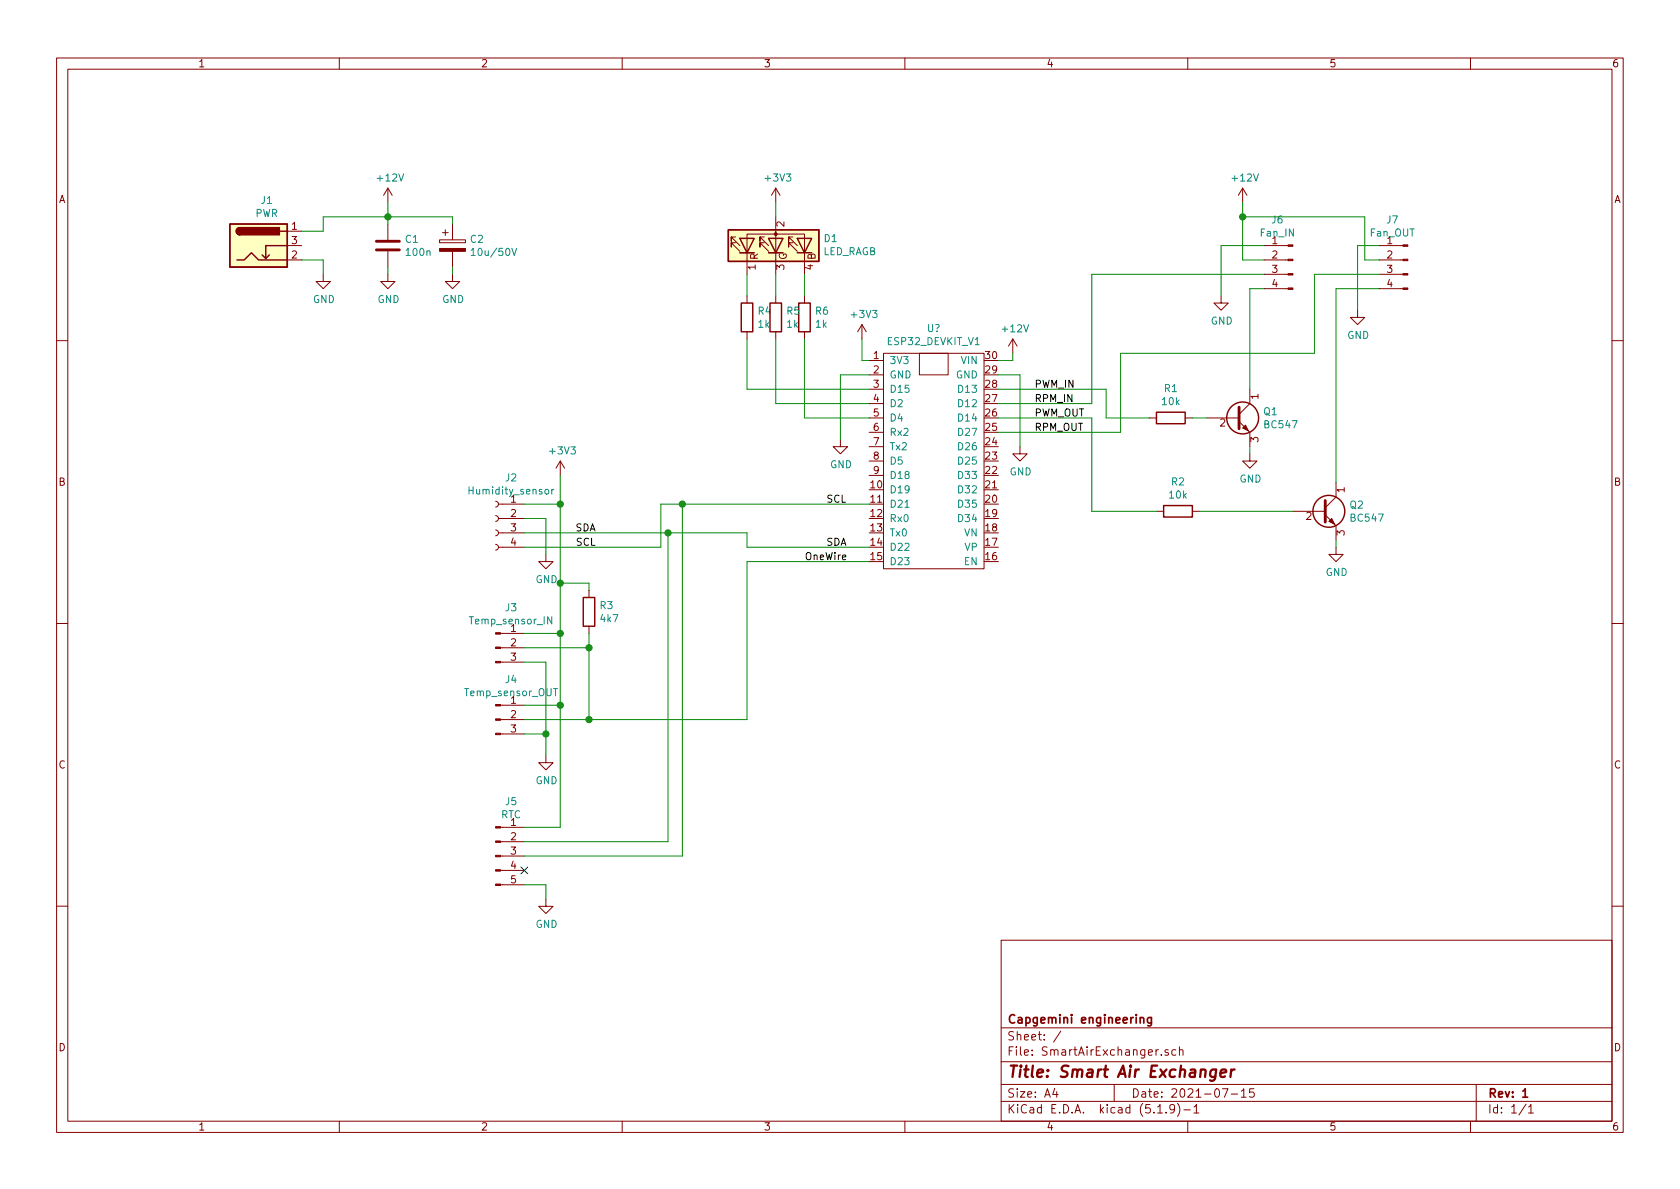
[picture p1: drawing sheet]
EESchema Schematic File Version 4
EELAYER 30 0
EELAYER END
$Descr A4 11693 8268
encoding utf-8
Sheet 1 1
Title "Smart Air Exchanger"
Date "2021-07-15"
Rev "1"
Comp "Capgemini engineering"
Comment1 ""
Comment2 ""
Comment3 ""
Comment4 ""
$EndDescr
$Comp
L power:+12V #PWR0101
U 1 1
P 2700 1400
F 0 "#PWR0101" H 2700 1250 50  0001 C CNN
F 1 "+12V" H 2715 1573 50  0000 C CNN
F 2 "" H 2700 1400 50  0001 C CNN
F 3 "" H 2700 1400 50  0001 C CNN
	1    2700 1400
	1    0    0    -1  
$EndComp
$Comp
L power:GND #PWR0102
U 1 1
P 2250 1900
F 0 "#PWR0102" H 2250 1650 50  0001 C CNN
F 1 "GND" H 2255 1727 50  0000 C CNN
F 2 "" H 2250 1900 50  0001 C CNN
F 3 "" H 2250 1900 50  0001 C CNN
	1    2250 1900
	1    0    0    -1  
$EndComp
$Comp
L Connector:Conn_01x04_Male J6
U 1 1
P 9000 1800
F 0 "J6" H 9108 2081 50  0000 C CNN
F 1 "Fan_IN" H 9108 1990 50  0000 C CNN
F 2 "Connector_PinHeader_2.54mm:PinHeader_1x04_P2.54mm_Vertical" H 9000 1800 50  0001 C CNN
F 3 "~" H 9000 1800 50  0001 C CNN
	1    9000 1800
	-1   0    0    -1  
$EndComp
$Comp
L Connector:Conn_01x04_Male J7
U 1 1
P 9800 1800
F 0 "J7" H 9908 2081 50  0000 C CNN
F 1 "Fan_OUT" H 9908 1990 50  0000 C CNN
F 2 "Connector_PinHeader_2.54mm:PinHeader_1x04_P2.54mm_Vertical" H 9800 1800 50  0001 C CNN
F 3 "~" H 9800 1800 50  0001 C CNN
	1    9800 1800
	-1   0    0    -1  
$EndComp
$Comp
L Device:Q_NPN_CBE Q1
U 1 1
P 8600 2900
F 0 "Q1" H 8791 2946 50  0000 L CNN
F 1 "BC547" H 8791 2855 50  0000 L CNN
F 2 "Package_TO_SOT_THT:TO-92_HandSolder" H 8800 3000 50  0001 C CNN
F 3 "~" H 8600 2900 50  0001 C CNN
	1    8600 2900
	1    0    0    -1  
$EndComp
$Comp
L Device:Q_NPN_CBE Q2
U 1 1
P 9200 3550
F 0 "Q2" H 9391 3596 50  0000 L CNN
F 1 "BC547" H 9391 3505 50  0000 L CNN
F 2 "Package_TO_SOT_THT:TO-92_HandSolder" H 9400 3650 50  0001 C CNN
F 3 "~" H 9200 3550 50  0001 C CNN
	1    9200 3550
	1    0    0    -1  
$EndComp
$Comp
L Device:R R1
U 1 1
P 8150 2900
F 0 "R1" V 7943 2900 50  0000 C CNN
F 1 "10k" V 8034 2900 50  0000 C CNN
F 2 "Resistor_THT:R_Axial_DIN0207_L6.3mm_D2.5mm_P10.16mm_Horizontal" V 8080 2900 50  0001 C CNN
F 3 "~" H 8150 2900 50  0001 C CNN
	1    8150 2900
	0    1    1    0   
$EndComp
$Comp
L Device:R R2
U 1 1
P 8200 3550
F 0 "R2" V 7993 3550 50  0000 C CNN
F 1 "10k" V 8084 3550 50  0000 C CNN
F 2 "Resistor_THT:R_Axial_DIN0207_L6.3mm_D2.5mm_P10.16mm_Horizontal" V 8130 3550 50  0001 C CNN
F 3 "~" H 8200 3550 50  0001 C CNN
	1    8200 3550
	0    1    1    0   
$EndComp
$Comp
L Connector:Barrel_Jack_Switch J1
U 1 1
P 1800 1700
F 0 "J1" H 1857 2017 50  0000 C CNN
F 1 "PWR" H 1857 1926 50  0000 C CNN
F 2 "Connector_BarrelJack:BarrelJack_Horizontal" H 1850 1660 50  0001 C CNN
F 3 "~" H 1850 1660 50  0001 C CNN
	1    1800 1700
	1    0    0    -1  
$EndComp
Wire Wire Line
	2100 1600 2250 1600
Wire Wire Line
	2100 1800 2250 1800
Wire Wire Line
	2250 1800 2250 1900
$Comp
L Connector:Conn_01x04_Female J2
U 1 1
P 3450 3600
F 0 "J2" H 3342 3885 50  0000 C CNN
F 1 "Humidity_sensor" H 3342 3794 50  0000 C CNN
F 2 "SummerPractice:HTU21D_board" H 3450 3600 50  0001 C CNN
F 3 "~" H 3450 3600 50  0001 C CNN
	1    3450 3600
	-1   0    0    -1  
$EndComp
$Comp
L Connector:Conn_01x03_Male J3
U 1 1
P 3450 4500
F 0 "J3" H 3558 4781 50  0000 C CNN
F 1 "Temp_sensor_IN" H 3558 4690 50  0000 C CNN
F 2 "Connector_PinHeader_2.54mm:PinHeader_1x03_P2.54mm_Vertical" H 3450 4500 50  0001 C CNN
F 3 "~" H 3450 4500 50  0001 C CNN
	1    3450 4500
	1    0    0    -1  
$EndComp
$Comp
L Connector:Conn_01x03_Male J4
U 1 1
P 3450 5000
F 0 "J4" H 3558 5281 50  0000 C CNN
F 1 "Temp_sensor_OUT" H 3558 5190 50  0000 C CNN
F 2 "Connector_PinHeader_2.54mm:PinHeader_1x03_P2.54mm_Vertical" H 3450 5000 50  0001 C CNN
F 3 "~" H 3450 5000 50  0001 C CNN
	1    3450 5000
	1    0    0    -1  
$EndComp
$Comp
L Device:R R4
U 1 1
P 5200 2200
F 0 "R4" H 5270 2246 50  0000 L CNN
F 1 "1k" H 5270 2155 50  0000 L CNN
F 2 "Resistor_THT:R_Axial_DIN0207_L6.3mm_D2.5mm_P10.16mm_Horizontal" V 5130 2200 50  0001 C CNN
F 3 "~" H 5200 2200 50  0001 C CNN
	1    5200 2200
	1    0    0    -1  
$EndComp
$Comp
L Device:R R5
U 1 1
P 5400 2200
F 0 "R5" H 5470 2246 50  0000 L CNN
F 1 "1k" H 5470 2155 50  0000 L CNN
F 2 "Resistor_THT:R_Axial_DIN0207_L6.3mm_D2.5mm_P10.16mm_Horizontal" V 5330 2200 50  0001 C CNN
F 3 "~" H 5400 2200 50  0001 C CNN
	1    5400 2200
	1    0    0    -1  
$EndComp
$Comp
L Device:R R6
U 1 1
P 5600 2200
F 0 "R6" H 5670 2246 50  0000 L CNN
F 1 "1k" H 5670 2155 50  0000 L CNN
F 2 "Resistor_THT:R_Axial_DIN0207_L6.3mm_D2.5mm_P10.16mm_Horizontal" V 5530 2200 50  0001 C CNN
F 3 "~" H 5600 2200 50  0001 C CNN
	1    5600 2200
	1    0    0    -1  
$EndComp
$Comp
L power:GND #PWR07
U 1 1
P 5850 3050
F 0 "#PWR07" H 5850 2800 50  0001 C CNN
F 1 "GND" H 5855 2877 50  0000 C CNN
F 2 "" H 5850 3050 50  0001 C CNN
F 3 "" H 5850 3050 50  0001 C CNN
	1    5850 3050
	1    0    0    -1  
$EndComp
$Comp
L power:GND #PWR04
U 1 1
P 3800 5250
F 0 "#PWR04" H 3800 5000 50  0001 C CNN
F 1 "GND" H 3805 5077 50  0000 C CNN
F 2 "" H 3800 5250 50  0001 C CNN
F 3 "" H 3800 5250 50  0001 C CNN
	1    3800 5250
	1    0    0    -1  
$EndComp
$Comp
L power:GND #PWR010
U 1 1
P 8500 2050
F 0 "#PWR010" H 8500 1800 50  0001 C CNN
F 1 "GND" H 8505 1877 50  0000 C CNN
F 2 "" H 8500 2050 50  0001 C CNN
F 3 "" H 8500 2050 50  0001 C CNN
	1    8500 2050
	1    0    0    -1  
$EndComp
$Comp
L power:GND #PWR014
U 1 1
P 9450 2150
F 0 "#PWR014" H 9450 1900 50  0001 C CNN
F 1 "GND" H 9455 1977 50  0000 C CNN
F 2 "" H 9450 2150 50  0001 C CNN
F 3 "" H 9450 2150 50  0001 C CNN
	1    9450 2150
	1    0    0    -1  
$EndComp
$Comp
L power:GND #PWR012
U 1 1
P 8700 3150
F 0 "#PWR012" H 8700 2900 50  0001 C CNN
F 1 "GND" H 8705 2977 50  0000 C CNN
F 2 "" H 8700 3150 50  0001 C CNN
F 3 "" H 8700 3150 50  0001 C CNN
	1    8700 3150
	1    0    0    -1  
$EndComp
$Comp
L power:GND #PWR013
U 1 1
P 9300 3800
F 0 "#PWR013" H 9300 3550 50  0001 C CNN
F 1 "GND" H 9305 3627 50  0000 C CNN
F 2 "" H 9300 3800 50  0001 C CNN
F 3 "" H 9300 3800 50  0001 C CNN
	1    9300 3800
	1    0    0    -1  
$EndComp
Wire Wire Line
	9300 3800 9300 3750
Wire Wire Line
	8700 3150 8700 3100
$Comp
L Connector:Conn_01x05_Male J5
U 1 1
P 3450 5950
F 0 "J5" H 3558 6331 50  0000 C CNN
F 1 "RTC" H 3558 6240 50  0000 C CNN
F 2 "SummerPractice:RTC_DS3231_board" H 3450 5950 50  0001 C CNN
F 3 "~" H 3450 5950 50  0001 C CNN
	1    3450 5950
	1    0    0    -1  
$EndComp
$Comp
L Device:LED_RAGB D1
U 1 1
P 5400 1700
F 0 "D1" V 5446 1370 50  0000 R CNN
F 1 "LED_RAGB" V 5355 1370 50  0000 R CNN
F 2 "LED_THT:LED_D5.0mm-4_RGB_Wide_Pins" H 5400 1650 50  0001 C CNN
F 3 "~" H 5400 1650 50  0001 C CNN
	1    5400 1700
	0    -1   -1   0   
$EndComp
Wire Wire Line
	3650 3500 3900 3500
$Comp
L power:GND #PWR03
U 1 1
P 3800 3850
F 0 "#PWR03" H 3800 3600 50  0001 C CNN
F 1 "GND" H 3805 3677 50  0000 C CNN
F 2 "" H 3800 3850 50  0001 C CNN
F 3 "" H 3800 3850 50  0001 C CNN
	1    3800 3850
	1    0    0    -1  
$EndComp
Wire Wire Line
	3650 3600 3800 3600
Wire Wire Line
	3800 3600 3800 3850
$Comp
L power:GND #PWR01
U 1 1
P 2700 1900
F 0 "#PWR01" H 2700 1650 50  0001 C CNN
F 1 "GND" H 2705 1727 50  0000 C CNN
F 2 "" H 2700 1900 50  0001 C CNN
F 3 "" H 2700 1900 50  0001 C CNN
	1    2700 1900
	1    0    0    -1  
$EndComp
Wire Wire Line
	5400 1500 5400 1400
Wire Wire Line
	3650 4600 3800 4600
Wire Wire Line
	3800 4600 3800 5100
Wire Wire Line
	3650 5100 3800 5100
Connection ~ 3800 5100
Wire Wire Line
	3800 5100 3800 5250
Wire Wire Line
	3650 4400 3900 4400
Wire Wire Line
	3900 4400 3900 4050
Wire Wire Line
	3650 4900 3900 4900
Wire Wire Line
	3900 4900 3900 4400
Connection ~ 3900 4400
$Comp
L Device:R R3
U 1 1
P 4100 4250
F 0 "R3" H 4170 4296 50  0000 L CNN
F 1 "4k7" H 4170 4205 50  0000 L CNN
F 2 "Resistor_THT:R_Axial_DIN0207_L6.3mm_D2.5mm_P10.16mm_Horizontal" V 4030 4250 50  0001 C CNN
F 3 "~" H 4100 4250 50  0001 C CNN
	1    4100 4250
	1    0    0    -1  
$EndComp
Wire Wire Line
	3650 4500 4100 4500
Wire Wire Line
	4100 4500 4100 4400
Wire Wire Line
	3650 5000 4100 5000
Wire Wire Line
	4100 5000 4100 4500
Connection ~ 4100 4500
Wire Wire Line
	4100 4100 4100 4050
Wire Wire Line
	4100 4050 3900 4050
Connection ~ 3900 4050
Wire Wire Line
	3900 4050 3900 3500
Wire Wire Line
	4100 5000 5200 5000
Wire Wire Line
	5200 5000 5200 3900
Wire Wire Line
	5200 3900 6050 3900
Connection ~ 4100 5000
Text Label 4150 3700 2    50   ~ 0
SDA
Text Label 4150 3800 2    50   ~ 0
SCL
Wire Wire Line
	5200 3700 5200 3800
Wire Wire Line
	5200 3800 6050 3800
Wire Wire Line
	3650 3700 4650 3700
Wire Wire Line
	4600 3800 4600 3500
Wire Wire Line
	4600 3500 4750 3500
Wire Wire Line
	3650 3800 4600 3800
Wire Wire Line
	5200 2350 5200 2700
Wire Wire Line
	5200 2700 6050 2700
Wire Wire Line
	5400 2350 5400 2800
Wire Wire Line
	5400 2800 6050 2800
Wire Wire Line
	5600 2350 5600 2900
Wire Wire Line
	5600 2900 6050 2900
Wire Wire Line
	5600 1900 5600 2050
Wire Wire Line
	5400 1900 5400 2050
Wire Wire Line
	5200 1900 5200 2050
Wire Wire Line
	6950 2700 7700 2700
Wire Wire Line
	7700 2700 7700 2900
Wire Wire Line
	7700 2900 8000 2900
Wire Wire Line
	8300 2900 8400 2900
Wire Wire Line
	8700 2700 8700 2000
Wire Wire Line
	8700 2000 8800 2000
Wire Wire Line
	8800 1900 7600 1900
Wire Wire Line
	7600 1900 7600 2800
Wire Wire Line
	7600 2800 6950 2800
$Comp
L power:+12V #PWR011
U 1 1
P 8650 1400
F 0 "#PWR011" H 8650 1250 50  0001 C CNN
F 1 "+12V" H 8665 1573 50  0000 C CNN
F 2 "" H 8650 1400 50  0001 C CNN
F 3 "" H 8650 1400 50  0001 C CNN
	1    8650 1400
	1    0    0    -1  
$EndComp
Wire Wire Line
	8650 1400 8650 1500
Wire Wire Line
	8650 1800 8800 1800
Wire Wire Line
	8500 1700 8800 1700
Wire Wire Line
	8500 2050 8500 1700
Wire Wire Line
	8650 1500 9500 1500
Wire Wire Line
	9500 1500 9500 1800
Wire Wire Line
	9500 1800 9600 1800
Connection ~ 8650 1500
Wire Wire Line
	8650 1500 8650 1800
Wire Wire Line
	9450 1700 9600 1700
Wire Wire Line
	6950 2900 7600 2900
Wire Wire Line
	7600 2900 7600 3550
Wire Wire Line
	7600 3550 8050 3550
Wire Wire Line
	8350 3550 9000 3550
Wire Wire Line
	9600 1900 9150 1900
Wire Wire Line
	9150 1900 9150 2450
Wire Wire Line
	9150 2450 7800 2450
Wire Wire Line
	7800 2450 7800 3000
Wire Wire Line
	7800 3000 6950 3000
Wire Wire Line
	9300 3350 9300 2000
Wire Wire Line
	9300 2000 9600 2000
Wire Wire Line
	9450 2150 9450 1700
Wire Wire Line
	5850 3050 5850 2600
Wire Wire Line
	5850 2600 6050 2600
$Comp
L power:+12V #PWR09
U 1 1
P 7050 2450
F 0 "#PWR09" H 7050 2300 50  0001 C CNN
F 1 "+12V" H 7065 2623 50  0000 C CNN
F 2 "" H 7050 2450 50  0001 C CNN
F 3 "" H 7050 2450 50  0001 C CNN
	1    7050 2450
	1    0    0    -1  
$EndComp
Wire Wire Line
	6950 2500 7050 2500
Wire Wire Line
	7050 2500 7050 2450
$Comp
L power:+3V3 #PWR06
U 1 1
P 5400 1400
F 0 "#PWR06" H 5400 1250 50  0001 C CNN
F 1 "+3V3" H 5415 1573 50  0000 C CNN
F 2 "" H 5400 1400 50  0001 C CNN
F 3 "" H 5400 1400 50  0001 C CNN
	1    5400 1400
	1    0    0    -1  
$EndComp
$Comp
L power:+3V3 #PWR08
U 1 1
P 6000 2350
F 0 "#PWR08" H 6000 2200 50  0001 C CNN
F 1 "+3V3" H 6015 2523 50  0000 C CNN
F 2 "" H 6000 2350 50  0001 C CNN
F 3 "" H 6000 2350 50  0001 C CNN
	1    6000 2350
	1    0    0    -1  
$EndComp
Wire Wire Line
	6000 2350 6000 2500
Wire Wire Line
	6000 2500 6050 2500
$Comp
L power:+3V3 #PWR05
U 1 1
P 3900 3300
F 0 "#PWR05" H 3900 3150 50  0001 C CNN
F 1 "+3V3" H 3915 3473 50  0000 C CNN
F 2 "" H 3900 3300 50  0001 C CNN
F 3 "" H 3900 3300 50  0001 C CNN
	1    3900 3300
	1    0    0    -1  
$EndComp
Wire Wire Line
	3900 3300 3900 3500
Connection ~ 3900 3500
$Comp
L Device:C C1
U 1 1
P 2700 1700
F 0 "C1" H 2815 1746 50  0000 L CNN
F 1 "100n" H 2815 1655 50  0000 L CNN
F 2 "Capacitor_THT:C_Rect_L7.0mm_W2.0mm_P5.00mm" H 2738 1550 50  0001 C CNN
F 3 "~" H 2700 1700 50  0001 C CNN
	1    2700 1700
	1    0    0    -1  
$EndComp
Wire Wire Line
	2700 1900 2700 1850
Wire Wire Line
	2700 1550 2700 1500
Wire Wire Line
	2250 1500 2700 1500
Wire Wire Line
	2250 1500 2250 1600
Connection ~ 2700 1500
Wire Wire Line
	2700 1500 2700 1400
$Comp
L Device:CP C2
U 1 1
P 3150 1700
F 0 "C2" H 3268 1746 50  0000 L CNN
F 1 "10u/50V" H 3268 1655 50  0000 L CNN
F 2 "Capacitor_THT:CP_Radial_D5.0mm_P2.50mm" H 3188 1550 50  0001 C CNN
F 3 "~" H 3150 1700 50  0001 C CNN
	1    3150 1700
	1    0    0    -1  
$EndComp
Wire Wire Line
	3150 1550 3150 1500
Wire Wire Line
	3150 1500 2700 1500
$Comp
L power:GND #PWR02
U 1 1
P 3150 1900
F 0 "#PWR02" H 3150 1650 50  0001 C CNN
F 1 "GND" H 3155 1727 50  0000 C CNN
F 2 "" H 3150 1900 50  0001 C CNN
F 3 "" H 3150 1900 50  0001 C CNN
	1    3150 1900
	1    0    0    -1  
$EndComp
Wire Wire Line
	3150 1900 3150 1850
$Comp
L power:GND #PWR0103
U 1 1
P 7100 3100
F 0 "#PWR0103" H 7100 2850 50  0001 C CNN
F 1 "GND" H 7105 2927 50  0000 C CNN
F 2 "" H 7100 3100 50  0001 C CNN
F 3 "" H 7100 3100 50  0001 C CNN
	1    7100 3100
	1    0    0    -1  
$EndComp
Wire Wire Line
	7100 3100 7100 2600
Wire Wire Line
	7100 2600 6950 2600
Wire Wire Line
	3650 5750 3900 5750
Wire Wire Line
	3900 5750 3900 4900
Connection ~ 3900 4900
$Comp
L power:GND #PWR0104
U 1 1
P 3800 6250
F 0 "#PWR0104" H 3800 6000 50  0001 C CNN
F 1 "GND" H 3805 6077 50  0000 C CNN
F 2 "" H 3800 6250 50  0001 C CNN
F 3 "" H 3800 6250 50  0001 C CNN
	1    3800 6250
	1    0    0    -1  
$EndComp
Wire Wire Line
	3800 6250 3800 6150
Wire Wire Line
	3800 6150 3650 6150
Wire Wire Line
	3650 5850 4650 5850
Wire Wire Line
	4650 5850 4650 3700
Connection ~ 4650 3700
Wire Wire Line
	4650 3700 5200 3700
Wire Wire Line
	3650 5950 4750 5950
Wire Wire Line
	4750 5950 4750 3500
Connection ~ 4750 3500
Wire Wire Line
	4750 3500 6050 3500
NoConn ~ 3650 6050
$Comp
L SmartAirExchanger:ESP32_DEVKIT_V1 U?
U 1 1
P 6500 3200
F 0 "U?" H 6500 4125 50  0000 C CNN
F 1 "ESP32_DEVKIT_V1" H 6500 4034 50  0000 C CNN
F 2 "SummerPractice:ESP32_DEVKIT_V1" H 6350 3100 50  0001 C CNN
F 3 "" H 6350 3100 50  0001 C CNN
	1    6500 3200
	1    0    0    -1  
$EndComp
Text Label 7200 2800 0    50   ~ 0
RPM_IN
Text Label 7200 3000 0    50   ~ 0
RPM_OUT
Text Label 7200 2700 0    50   ~ 0
PWM_IN
Text Label 7200 2900 0    50   ~ 0
PWM_OUT
Text Label 5750 3800 0    50   ~ 0
SDA
Text Label 5750 3500 0    50   ~ 0
SCL
Text Label 5600 3900 0    50   ~ 0
OneWire
$EndSCHEMATC
